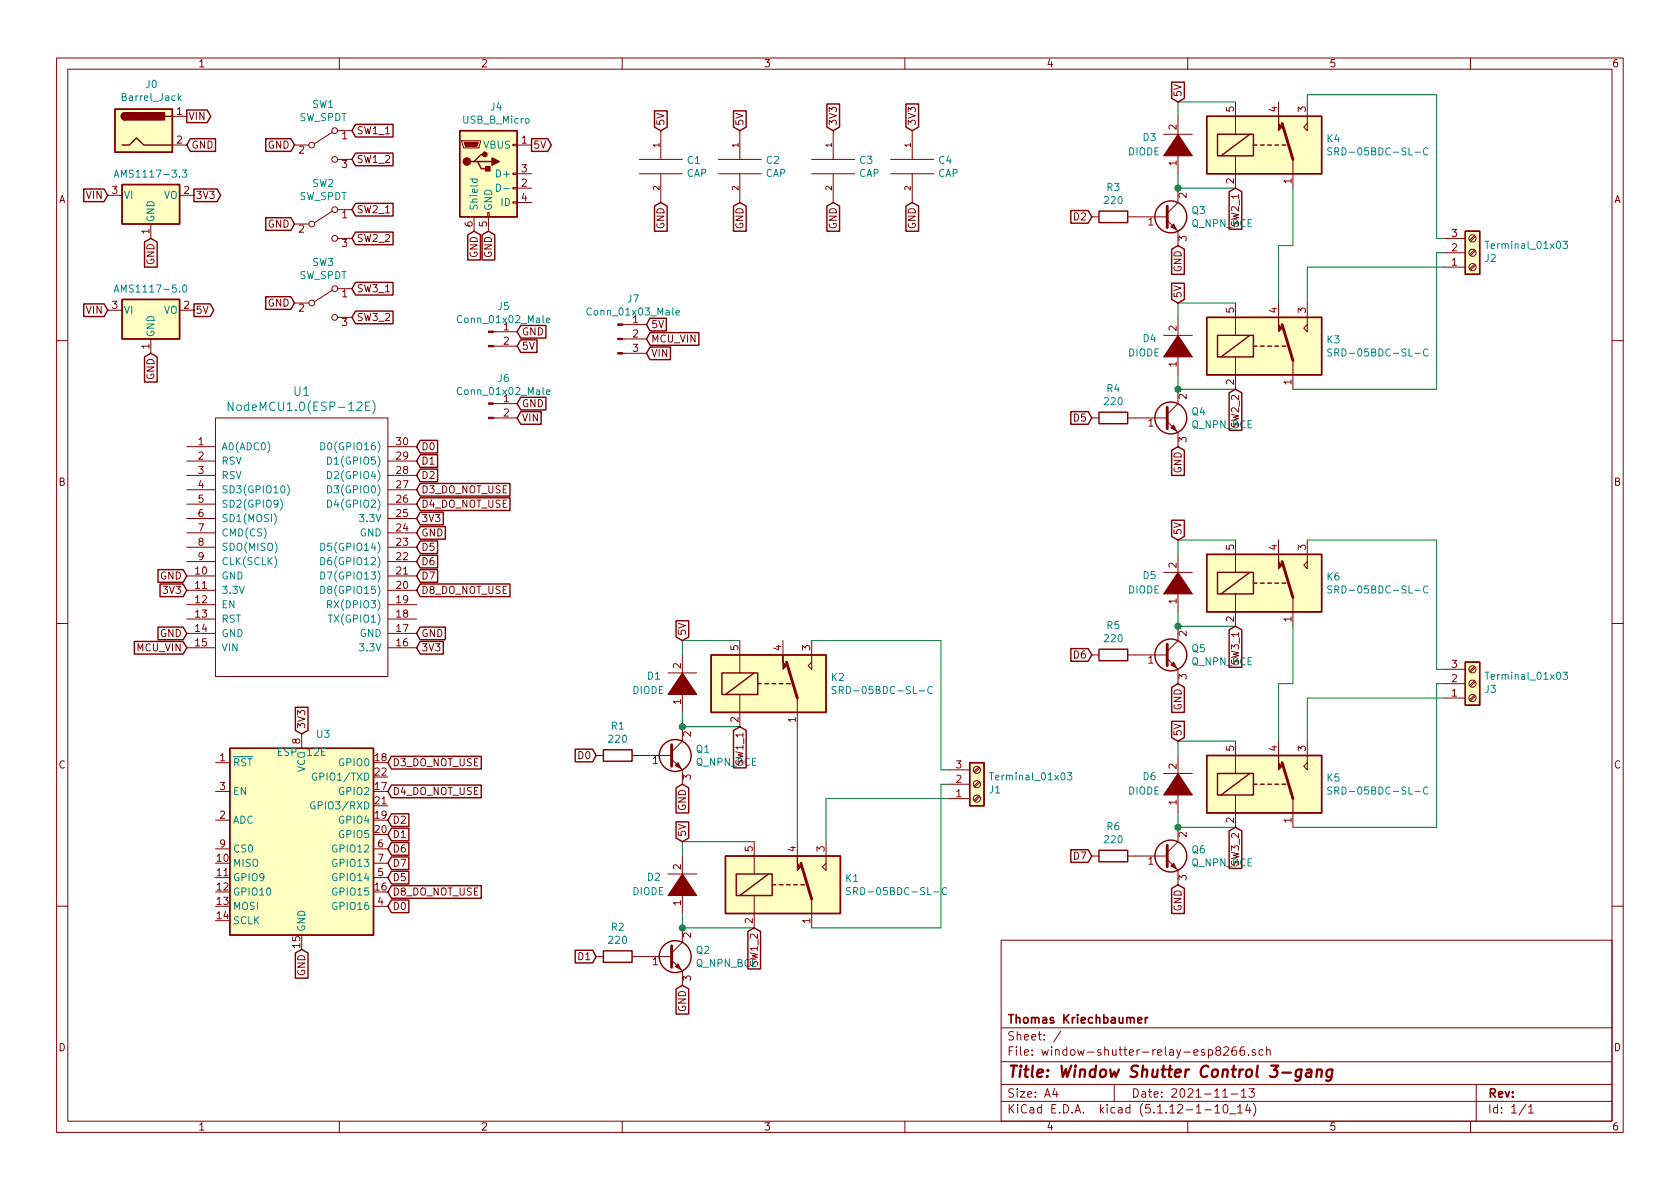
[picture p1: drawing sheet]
EESchema Schematic File Version 4
EELAYER 30 0
EELAYER END
$Descr A4 11693 8268
encoding utf-8
Sheet 1 1
Title "Window Shutter Control 3-gang"
Date "2021-11-13"
Rev ""
Comp "Thomas Kriechbaumer"
Comment1 ""
Comment2 ""
Comment3 ""
Comment4 ""
$EndDescr
$Comp
L Relay:SANYOU_SRD_Form_C K5
U 1 1
P 8800 5450
F 0 "K5" H 9230 5496 50  0000 L CNN
F 1 "SRD-05BDC-SL-C" H 9230 5405 50  0000 L CNN
F 2 "Relays_THT:Relay_SPDT_SANYOU_SRD_Series_Form_C" H 9250 5400 50  0001 L CNN
F 3 "http://www.sanyourelay.ca/public/products/pdf/SRD.pdf" H 8800 5450 50  0001 C CNN
	1    8800 5450
	1    0    0    -1  
$EndComp
$Comp
L Connector:Barrel_Jack J0
U 1 1
P 1000 900
F 0 "J0" H 1055 1225 50  0000 C CNN
F 1 "Barrel_Jack" H 1055 1134 50  0000 C CNN
F 2 "Connectors:Barrel_Jack_CUI_PJ-036AH-SMT" H 1050 860 50  0001 C CNN
F 3 "~" H 1050 860 50  0001 C CNN
	1    1000 900 
	1    0    0    -1  
$EndComp
$Comp
L Device:Q_NPN_BCE Q6
U 1 1
P 8100 5950
F 0 "Q6" H 8291 5996 50  0000 L CNN
F 1 "Q_NPN_BCE" H 8291 5905 50  0000 L CNN
F 2 "TO_SOT_Packages_SMD:SOT-23_Handsoldering" H 8300 6050 50  0001 C CNN
F 3 "~" H 8100 5950 50  0001 C CNN
	1    8100 5950
	1    0    0    -1  
$EndComp
$Comp
L pspice:DIODE D6
U 1 1
P 8200 5450
F 0 "D6" V 8250 5700 50  0000 R CNN
F 1 "DIODE" V 8150 5800 50  0000 R CNN
F 2 "LEDs:LED_1206_HandSoldering" H 8200 5450 50  0001 C CNN
F 3 "~" H 8200 5450 50  0001 C CNN
	1    8200 5450
	0    -1   -1   0   
$EndComp
Wire Wire Line
	8600 5750 8200 5750
Wire Wire Line
	8200 5750 8200 5650
Wire Wire Line
	8600 5150 8200 5150
Wire Wire Line
	8200 5150 8200 5250
$Comp
L Device:R R6
U 1 1
P 7750 5950
F 0 "R6" V 7543 5950 50  0000 C CNN
F 1 "220" V 7634 5950 50  0000 C CNN
F 2 "Resistors_SMD:R_1206_HandSoldering" V 7680 5950 50  0001 C CNN
F 3 "~" H 7750 5950 50  0001 C CNN
	1    7750 5950
	0    1    1    0   
$EndComp
Text GLabel 8200 6150 3    50   Input ~ 0
GND
Text GLabel 8200 5150 1    50   Input ~ 0
5V
Text GLabel 1300 4500 0    50   Input ~ 0
MCU_VIN
Text GLabel 1300 1000 2    50   Input ~ 0
GND
Text GLabel 1300 4400 0    50   Input ~ 0
GND
$Comp
L Relay:SANYOU_SRD_Form_C K6
U 1 1
P 8800 4050
F 0 "K6" H 9230 4096 50  0000 L CNN
F 1 "SRD-05BDC-SL-C" H 9230 4005 50  0000 L CNN
F 2 "Relays_THT:Relay_SPDT_SANYOU_SRD_Series_Form_C" H 9250 4000 50  0001 L CNN
F 3 "http://www.sanyourelay.ca/public/products/pdf/SRD.pdf" H 8800 4050 50  0001 C CNN
	1    8800 4050
	1    0    0    -1  
$EndComp
$Comp
L Device:Q_NPN_BCE Q5
U 1 1
P 8100 4550
F 0 "Q5" H 8291 4596 50  0000 L CNN
F 1 "Q_NPN_BCE" H 8291 4505 50  0000 L CNN
F 2 "TO_SOT_Packages_SMD:SOT-23_Handsoldering" H 8300 4650 50  0001 C CNN
F 3 "~" H 8100 4550 50  0001 C CNN
	1    8100 4550
	1    0    0    -1  
$EndComp
$Comp
L pspice:DIODE D5
U 1 1
P 8200 4050
F 0 "D5" V 8250 4300 50  0000 R CNN
F 1 "DIODE" V 8150 4400 50  0000 R CNN
F 2 "LEDs:LED_1206_HandSoldering" H 8200 4050 50  0001 C CNN
F 3 "~" H 8200 4050 50  0001 C CNN
	1    8200 4050
	0    -1   -1   0   
$EndComp
Wire Wire Line
	8600 4350 8200 4350
Wire Wire Line
	8200 4350 8200 4250
Wire Wire Line
	8600 3750 8200 3750
Wire Wire Line
	8200 3750 8200 3850
$Comp
L Device:R R5
U 1 1
P 7750 4550
F 0 "R5" V 7543 4550 50  0000 C CNN
F 1 "220" V 7634 4550 50  0000 C CNN
F 2 "Resistors_SMD:R_1206_HandSoldering" V 7680 4550 50  0001 C CNN
F 3 "~" H 7750 4550 50  0001 C CNN
	1    7750 4550
	0    1    1    0   
$EndComp
Text GLabel 8200 4750 3    50   Input ~ 0
GND
Text GLabel 8200 3750 1    50   Input ~ 0
5V
$Comp
L Connector:Screw_Terminal_01x03 J3
U 1 1
P 10250 4750
F 0 "J3" H 10330 4792 50  0000 L CNN
F 1 "Terminal_01x03" H 10330 4701 50  0000 L CNN
F 2 "footprints:TerminalBlock_HB-9500-3_P9.50mm" H 10250 4750 50  0001 C CNN
F 3 "~" H 10250 4750 50  0001 C CNN
	1    10250 4750
	1    0    0    1   
$EndComp
Wire Wire Line
	8900 5150 8900 4750
Wire Wire Line
	8900 4750 9000 4750
Wire Wire Line
	9000 4750 9000 4350
Wire Wire Line
	9100 3750 10000 3750
Wire Wire Line
	9100 4850 9100 5150
Connection ~ 8200 5750
Connection ~ 8200 4350
$Comp
L Switch:SW_SPDT SW1
U 1 1
P 2250 1000
F 0 "SW1" H 2250 1285 50  0000 C CNN
F 1 "SW_SPDT" H 2250 1194 50  0000 C CNN
F 2 "Pin_Headers:Pin_Header_Straight_1x03_Pitch2.54mm" H 2250 1000 50  0001 C CNN
F 3 "" H 2250 1000 50  0001 C CNN
	1    2250 1000
	1    0    0    -1  
$EndComp
Text GLabel 2050 1000 0    50   Input ~ 0
GND
Text GLabel 2450 900  2    50   Input ~ 0
SW1_1
Text GLabel 2450 1100 2    50   Input ~ 0
SW1_2
$Comp
L Switch:SW_SPDT SW2
U 1 1
P 2250 1550
F 0 "SW2" H 2250 1835 50  0000 C CNN
F 1 "SW_SPDT" H 2250 1744 50  0000 C CNN
F 2 "Pin_Headers:Pin_Header_Straight_1x03_Pitch2.54mm" H 2250 1550 50  0001 C CNN
F 3 "" H 2250 1550 50  0001 C CNN
	1    2250 1550
	1    0    0    -1  
$EndComp
Text GLabel 2050 1550 0    50   Input ~ 0
GND
Text GLabel 2450 1450 2    50   Input ~ 0
SW2_1
Text GLabel 2450 1650 2    50   Input ~ 0
SW2_2
$Comp
L Switch:SW_SPDT SW3
U 1 1
P 2250 2100
F 0 "SW3" H 2250 2385 50  0000 C CNN
F 1 "SW_SPDT" H 2250 2294 50  0000 C CNN
F 2 "Pin_Headers:Pin_Header_Straight_1x03_Pitch2.54mm" H 2250 2100 50  0001 C CNN
F 3 "" H 2250 2100 50  0001 C CNN
	1    2250 2100
	1    0    0    -1  
$EndComp
Text GLabel 2050 2100 0    50   Input ~ 0
GND
Text GLabel 2450 2000 2    50   Input ~ 0
SW3_1
Text GLabel 2450 2200 2    50   Input ~ 0
SW3_2
Text GLabel 8600 4350 3    50   Input ~ 0
SW3_1
Text GLabel 8600 5750 3    50   Input ~ 0
SW3_2
$Comp
L symbols:NodeMCU1.0(ESP-12E)-ESP8266 U1
U 1 1
P 2100 3800
F 0 "U1" H 2100 4887 60  0000 C CNN
F 1 "NodeMCU1.0(ESP-12E)" H 2100 4781 60  0000 C CNN
F 2 "ESP8266:NodeMCU-LoLinV3" H 1500 2950 60  0001 C CNN
F 3 "" H 1500 2950 60  0000 C CNN
	1    2100 3800
	1    0    0    -1  
$EndComp
Text GLabel 1300 4000 0    50   Input ~ 0
GND
Text GLabel 2900 3700 2    50   Input ~ 0
GND
Text GLabel 2900 4400 2    50   Input ~ 0
GND
$Comp
L Regulator_Linear:AMS1117-5.0 U2
U 1 1
P 1050 2150
F 0 "U2" H 1050 2392 50  0001 C CNN
F 1 "AMS1117-5.0" H 1050 2300 50  0000 C CNN
F 2 "TO_SOT_Packages_SMD:SOT-223-3_TabPin2" H 1050 2350 50  0001 C CNN
F 3 "http://www.advanced-monolithic.com/pdf/ds1117.pdf" H 1150 1900 50  0001 C CNN
	1    1050 2150
	1    0    0    -1  
$EndComp
Text GLabel 1350 2150 2    50   Output ~ 0
5V
Text GLabel 1050 2450 3    50   Input ~ 0
GND
Text GLabel 750  2150 0    50   Input ~ 0
VIN
Text GLabel 1300 800  2    50   Output ~ 0
VIN
Text GLabel 7600 4550 0    50   Input ~ 0
D6
Text GLabel 7600 5950 0    50   Input ~ 0
D7
Text GLabel 2900 3100 2    50   Input ~ 0
D0
Text GLabel 2900 3200 2    50   Input ~ 0
D1
Text GLabel 2900 3300 2    50   Input ~ 0
D2
Text GLabel 2900 3800 2    50   Input ~ 0
D5
Text GLabel 3400 1600 3    50   Input ~ 0
GND
Text GLabel 3700 1000 2    50   Output ~ 0
5V
Text GLabel 3300 1600 3    50   Input ~ 0
GND
$Comp
L Connector:Conn_01x02_Male J5
U 1 1
P 3400 2300
F 0 "J5" H 3506 2478 50  0000 C CNN
F 1 "Conn_01x02_Male" H 3506 2387 50  0000 C CNN
F 2 "Pin_Headers:Pin_Header_Straight_1x02_Pitch2.54mm" H 3400 2300 50  0001 C CNN
F 3 "~" H 3400 2300 50  0001 C CNN
	1    3400 2300
	1    0    0    -1  
$EndComp
Text GLabel 3600 2300 2    50   Input ~ 0
GND
Text GLabel 3600 2400 2    50   Input ~ 0
5V
$Comp
L pspice:CAP C1
U 1 1
P 4600 1150
F 0 "C1" H 4778 1196 50  0000 L CNN
F 1 "CAP" H 4778 1105 50  0000 L CNN
F 2 "Capacitors_THT:CP_Radial_D4.0mm_P2.00mm" H 4600 1150 50  0001 C CNN
F 3 "~" H 4600 1150 50  0001 C CNN
	1    4600 1150
	1    0    0    -1  
$EndComp
$Comp
L pspice:CAP C2
U 1 1
P 5150 1150
F 0 "C2" H 5328 1196 50  0000 L CNN
F 1 "CAP" H 5328 1105 50  0000 L CNN
F 2 "Capacitors_THT:CP_Radial_D4.0mm_P2.00mm" H 5150 1150 50  0001 C CNN
F 3 "~" H 5150 1150 50  0001 C CNN
	1    5150 1150
	1    0    0    -1  
$EndComp
Text GLabel 4600 900  1    50   Input ~ 0
5V
Text GLabel 5150 900  1    50   Input ~ 0
5V
Text GLabel 4600 1400 3    50   Input ~ 0
GND
Text GLabel 5150 1400 3    50   Input ~ 0
GND
$Comp
L Connector:Conn_01x02_Male J6
U 1 1
P 3400 2800
F 0 "J6" H 3506 2978 50  0000 C CNN
F 1 "Conn_01x02_Male" H 3506 2887 50  0000 C CNN
F 2 "Pin_Headers:Pin_Header_Straight_1x02_Pitch2.54mm" H 3400 2800 50  0001 C CNN
F 3 "~" H 3400 2800 50  0001 C CNN
	1    3400 2800
	1    0    0    -1  
$EndComp
Text GLabel 3600 2800 2    50   Input ~ 0
GND
Text GLabel 3600 2900 2    50   Input ~ 0
VIN
$Comp
L Connector:Conn_01x03_Male J7
U 1 1
P 4300 2350
F 0 "J7" H 4408 2631 50  0000 C CNN
F 1 "Conn_01x03_Male" H 4408 2540 50  0000 C CNN
F 2 "Pin_Headers:Pin_Header_Straight_1x03_Pitch2.54mm" H 4300 2350 50  0001 C CNN
F 3 "~" H 4300 2350 50  0001 C CNN
	1    4300 2350
	1    0    0    -1  
$EndComp
Text GLabel 4500 2450 2    50   Input ~ 0
VIN
Text GLabel 4500 2250 2    50   Input ~ 0
5V
Text GLabel 4500 2350 2    50   Input ~ 0
MCU_VIN
Text GLabel 2900 4000 2    50   Input ~ 0
D7
Text GLabel 2900 3900 2    50   Input ~ 0
D6
Text GLabel 2900 4100 2    50   Input ~ 0
D8_DO_NOT_USE
Text GLabel 2900 3500 2    50   Input ~ 0
D4_DO_NOT_USE
Text GLabel 2900 3400 2    50   Input ~ 0
D3_DO_NOT_USE
$Comp
L Regulator_Linear:AMS1117-5.0 U4
U 1 1
P 1050 1350
F 0 "U4" H 1050 1592 50  0001 C CNN
F 1 "AMS1117-3.3" H 1050 1500 50  0000 C CNN
F 2 "TO_SOT_Packages_SMD:SOT-223-3_TabPin2" H 1050 1550 50  0001 C CNN
F 3 "http://www.advanced-monolithic.com/pdf/ds1117.pdf" H 1150 1100 50  0001 C CNN
	1    1050 1350
	1    0    0    -1  
$EndComp
Text GLabel 1050 1650 3    50   Input ~ 0
GND
Text GLabel 750  1350 0    50   Input ~ 0
VIN
Text GLabel 1350 1350 2    50   Output ~ 0
3V3
Text GLabel 2100 5100 1    50   Input ~ 0
3V3
Text GLabel 1300 4100 0    50   Input ~ 0
3V3
$Comp
L pspice:CAP C3
U 1 1
P 5800 1150
F 0 "C3" H 5978 1196 50  0000 L CNN
F 1 "CAP" H 5978 1105 50  0000 L CNN
F 2 "Capacitors_THT:CP_Radial_D4.0mm_P2.00mm" H 5800 1150 50  0001 C CNN
F 3 "~" H 5800 1150 50  0001 C CNN
	1    5800 1150
	1    0    0    -1  
$EndComp
$Comp
L pspice:CAP C4
U 1 1
P 6350 1150
F 0 "C4" H 6528 1196 50  0000 L CNN
F 1 "CAP" H 6528 1105 50  0000 L CNN
F 2 "Capacitors_THT:CP_Radial_D4.0mm_P2.00mm" H 6350 1150 50  0001 C CNN
F 3 "~" H 6350 1150 50  0001 C CNN
	1    6350 1150
	1    0    0    -1  
$EndComp
Text GLabel 5800 900  1    50   Input ~ 0
3V3
Text GLabel 6350 900  1    50   Input ~ 0
3V3
Text GLabel 5800 1400 3    50   Input ~ 0
GND
Text GLabel 6350 1400 3    50   Input ~ 0
GND
Text GLabel 7600 2900 0    50   Input ~ 0
D5
Text GLabel 7600 1500 0    50   Input ~ 0
D2
Text GLabel 8600 2700 3    50   Input ~ 0
SW2_2
Text GLabel 8600 1300 3    50   Input ~ 0
SW2_1
Text GLabel 8200 3100 3    50   Input ~ 0
GND
Connection ~ 8200 1300
Connection ~ 8200 2700
Wire Wire Line
	9100 650  9100 700 
Wire Wire Line
	8900 1700 8900 2100
Wire Wire Line
	9100 650  10000 650 
Wire Wire Line
	9000 1700 9000 1300
Wire Wire Line
	8900 1700 9000 1700
Text GLabel 8200 700  1    50   Input ~ 0
5V
Text GLabel 8200 1700 3    50   Input ~ 0
GND
$Comp
L Device:R R3
U 1 1
P 7750 1500
F 0 "R3" V 7543 1500 50  0000 C CNN
F 1 "220" V 7634 1500 50  0000 C CNN
F 2 "Resistors_SMD:R_1206_HandSoldering" V 7680 1500 50  0001 C CNN
F 3 "~" H 7750 1500 50  0001 C CNN
	1    7750 1500
	0    1    1    0   
$EndComp
Wire Wire Line
	8200 700  8200 800 
Wire Wire Line
	8600 700  8200 700 
Wire Wire Line
	8200 1300 8200 1200
Wire Wire Line
	8600 1300 8200 1300
$Comp
L pspice:DIODE D3
U 1 1
P 8200 1000
F 0 "D3" V 8250 1250 50  0000 R CNN
F 1 "DIODE" V 8150 1350 50  0000 R CNN
F 2 "LEDs:LED_1206_HandSoldering" H 8200 1000 50  0001 C CNN
F 3 "~" H 8200 1000 50  0001 C CNN
	1    8200 1000
	0    -1   -1   0   
$EndComp
$Comp
L Device:Q_NPN_BCE Q3
U 1 1
P 8100 1500
F 0 "Q3" H 8291 1546 50  0000 L CNN
F 1 "Q_NPN_BCE" H 8291 1455 50  0000 L CNN
F 2 "TO_SOT_Packages_SMD:SOT-23_Handsoldering" H 8300 1600 50  0001 C CNN
F 3 "~" H 8100 1500 50  0001 C CNN
	1    8100 1500
	1    0    0    -1  
$EndComp
$Comp
L Relay:SANYOU_SRD_Form_C K4
U 1 1
P 8800 1000
F 0 "K4" H 9230 1046 50  0000 L CNN
F 1 "SRD-05BDC-SL-C" H 9230 955 50  0000 L CNN
F 2 "Relays_THT:Relay_SPDT_SANYOU_SRD_Series_Form_C" H 9250 950 50  0001 L CNN
F 3 "http://www.sanyourelay.ca/public/products/pdf/SRD.pdf" H 8800 1000 50  0001 C CNN
	1    8800 1000
	1    0    0    -1  
$EndComp
Text GLabel 8200 2100 1    50   Input ~ 0
5V
$Comp
L Device:R R4
U 1 1
P 7750 2900
F 0 "R4" V 7543 2900 50  0000 C CNN
F 1 "220" V 7634 2900 50  0000 C CNN
F 2 "Resistors_SMD:R_1206_HandSoldering" V 7680 2900 50  0001 C CNN
F 3 "~" H 7750 2900 50  0001 C CNN
	1    7750 2900
	0    1    1    0   
$EndComp
Wire Wire Line
	8200 2100 8200 2200
Wire Wire Line
	8600 2100 8200 2100
Wire Wire Line
	8200 2700 8200 2600
Wire Wire Line
	8600 2700 8200 2700
$Comp
L pspice:DIODE D4
U 1 1
P 8200 2400
F 0 "D4" V 8250 2650 50  0000 R CNN
F 1 "DIODE" V 8150 2750 50  0000 R CNN
F 2 "LEDs:LED_1206_HandSoldering" H 8200 2400 50  0001 C CNN
F 3 "~" H 8200 2400 50  0001 C CNN
	1    8200 2400
	0    -1   -1   0   
$EndComp
$Comp
L Device:Q_NPN_BCE Q4
U 1 1
P 8100 2900
F 0 "Q4" H 8291 2946 50  0000 L CNN
F 1 "Q_NPN_BCE" H 8291 2855 50  0000 L CNN
F 2 "TO_SOT_Packages_SMD:SOT-23_Handsoldering" H 8300 3000 50  0001 C CNN
F 3 "~" H 8100 2900 50  0001 C CNN
	1    8100 2900
	1    0    0    -1  
$EndComp
$Comp
L Relay:SANYOU_SRD_Form_C K3
U 1 1
P 8800 2400
F 0 "K3" H 9230 2446 50  0000 L CNN
F 1 "SRD-05BDC-SL-C" H 9230 2355 50  0000 L CNN
F 2 "Relays_THT:Relay_SPDT_SANYOU_SRD_Series_Form_C" H 9250 2350 50  0001 L CNN
F 3 "http://www.sanyourelay.ca/public/products/pdf/SRD.pdf" H 8800 2400 50  0001 C CNN
	1    8800 2400
	1    0    0    -1  
$EndComp
Wire Wire Line
	9100 1850 9100 2100
Wire Wire Line
	9000 2700 10000 2700
Wire Wire Line
	10050 1850 9100 1850
$Comp
L Connector:Screw_Terminal_01x03 J2
U 1 1
P 10250 1750
F 0 "J2" H 10330 1792 50  0000 L CNN
F 1 "Terminal_01x03" H 10330 1701 50  0000 L CNN
F 2 "footprints:TerminalBlock_HB-9500-3_P9.50mm" H 10250 1750 50  0001 C CNN
F 3 "~" H 10250 1750 50  0001 C CNN
	1    10250 1750
	1    0    0    1   
$EndComp
Wire Wire Line
	10050 4850 9100 4850
Wire Wire Line
	10050 4750 10000 4750
Wire Wire Line
	10000 4750 10000 5750
Wire Wire Line
	10000 5750 9000 5750
Wire Wire Line
	10050 4650 10000 4650
Wire Wire Line
	10000 4650 10000 3750
Wire Wire Line
	10000 2700 10000 1750
Wire Wire Line
	10000 1750 10050 1750
Wire Wire Line
	10050 1650 10000 1650
Wire Wire Line
	10000 1650 10000 650 
Text GLabel 4750 6850 3    50   Input ~ 0
GND
$Comp
L Relay:SANYOU_SRD_Form_C K1
U 1 1
P 5450 6150
F 0 "K1" H 5880 6196 50  0000 L CNN
F 1 "SRD-05BDC-SL-C" H 5880 6105 50  0000 L CNN
F 2 "Relays_THT:Relay_SPDT_SANYOU_SRD_Series_Form_C" H 5900 6100 50  0001 L CNN
F 3 "http://www.sanyourelay.ca/public/products/pdf/SRD.pdf" H 5450 6150 50  0001 C CNN
	1    5450 6150
	1    0    0    -1  
$EndComp
$Comp
L Device:Q_NPN_BCE Q2
U 1 1
P 4650 6650
F 0 "Q2" H 4841 6696 50  0000 L CNN
F 1 "Q_NPN_BCE" H 4841 6605 50  0000 L CNN
F 2 "TO_SOT_Packages_SMD:SOT-23_Handsoldering" H 4850 6750 50  0001 C CNN
F 3 "~" H 4650 6650 50  0001 C CNN
	1    4650 6650
	1    0    0    -1  
$EndComp
$Comp
L pspice:DIODE D2
U 1 1
P 4750 6150
F 0 "D2" V 4800 6400 50  0000 R CNN
F 1 "DIODE" V 4700 6500 50  0000 R CNN
F 2 "LEDs:LED_1206_HandSoldering" H 4750 6150 50  0001 C CNN
F 3 "~" H 4750 6150 50  0001 C CNN
	1    4750 6150
	0    -1   -1   0   
$EndComp
Wire Wire Line
	4750 6450 4750 6350
Wire Wire Line
	4750 5850 4750 5950
$Comp
L Device:R R2
U 1 1
P 4300 6650
F 0 "R2" V 4093 6650 50  0000 C CNN
F 1 "220" V 4184 6650 50  0000 C CNN
F 2 "Resistors_SMD:R_1206_HandSoldering" V 4230 6650 50  0001 C CNN
F 3 "~" H 4300 6650 50  0001 C CNN
	1    4300 6650
	0    1    1    0   
$EndComp
Text GLabel 4750 5850 1    50   Input ~ 0
5V
$Comp
L Relay:SANYOU_SRD_Form_C K2
U 1 1
P 5350 4750
F 0 "K2" H 5780 4796 50  0000 L CNN
F 1 "SRD-05BDC-SL-C" H 5780 4705 50  0000 L CNN
F 2 "Relays_THT:Relay_SPDT_SANYOU_SRD_Series_Form_C" H 5800 4700 50  0001 L CNN
F 3 "http://www.sanyourelay.ca/public/products/pdf/SRD.pdf" H 5350 4750 50  0001 C CNN
	1    5350 4750
	1    0    0    -1  
$EndComp
$Comp
L Device:Q_NPN_BCE Q1
U 1 1
P 4650 5250
F 0 "Q1" H 4841 5296 50  0000 L CNN
F 1 "Q_NPN_BCE" H 4841 5205 50  0000 L CNN
F 2 "TO_SOT_Packages_SMD:SOT-23_Handsoldering" H 4850 5350 50  0001 C CNN
F 3 "~" H 4650 5250 50  0001 C CNN
	1    4650 5250
	1    0    0    -1  
$EndComp
$Comp
L pspice:DIODE D1
U 1 1
P 4750 4750
F 0 "D1" V 4800 5000 50  0000 R CNN
F 1 "DIODE" V 4700 5100 50  0000 R CNN
F 2 "LEDs:LED_1206_HandSoldering" H 4750 4750 50  0001 C CNN
F 3 "~" H 4750 4750 50  0001 C CNN
	1    4750 4750
	0    -1   -1   0   
$EndComp
Wire Wire Line
	5150 5050 4750 5050
Wire Wire Line
	4750 5050 4750 4950
Wire Wire Line
	5150 4450 4750 4450
Wire Wire Line
	4750 4450 4750 4550
$Comp
L Device:R R1
U 1 1
P 4300 5250
F 0 "R1" V 4093 5250 50  0000 C CNN
F 1 "220" V 4184 5250 50  0000 C CNN
F 2 "Resistors_SMD:R_1206_HandSoldering" V 4230 5250 50  0001 C CNN
F 3 "~" H 4300 5250 50  0001 C CNN
	1    4300 5250
	0    1    1    0   
$EndComp
Text GLabel 4750 5450 3    50   Input ~ 0
GND
Text GLabel 4750 4450 1    50   Input ~ 0
5V
Connection ~ 4750 5050
Wire Wire Line
	4750 6450 5250 6450
Wire Wire Line
	4750 5850 5250 5850
Wire Wire Line
	5550 5050 5550 5850
Wire Wire Line
	5650 4450 6550 4450
Connection ~ 4750 6450
Text GLabel 5150 5050 3    50   Input ~ 0
SW1_1
Text GLabel 5250 6450 3    50   Input ~ 0
SW1_2
Text GLabel 4150 5250 0    50   Input ~ 0
D0
Text GLabel 4150 6650 0    50   Input ~ 0
D1
Wire Wire Line
	6600 5550 5750 5550
Wire Wire Line
	6600 5350 6550 5350
Wire Wire Line
	6550 5350 6550 4450
Wire Wire Line
	6600 5450 6550 5450
Wire Wire Line
	5650 6450 6550 6450
Wire Wire Line
	5750 5550 5750 5850
Wire Wire Line
	6550 5450 6550 6450
$Comp
L Connector:Screw_Terminal_01x03 J1
U 1 1
P 6800 5450
F 0 "J1" H 6880 5492 50  0000 L CNN
F 1 "Terminal_01x03" H 6880 5401 50  0000 L CNN
F 2 "footprints:TerminalBlock_HB-9500-3_P9.50mm" H 6800 5450 50  0001 C CNN
F 3 "~" H 6800 5450 50  0001 C CNN
	1    6800 5450
	1    0    0    1   
$EndComp
Text GLabel 2700 6000 2    50   Input ~ 0
D7
Text GLabel 2700 5900 2    50   Input ~ 0
D6
Text GLabel 2700 6100 2    50   Input ~ 0
D5
Text GLabel 2700 6300 2    50   Input ~ 0
D0
Text GLabel 2700 5800 2    50   Input ~ 0
D1
Text GLabel 2700 5700 2    50   Input ~ 0
D2
Text GLabel 2700 5500 2    50   Input ~ 0
D4_DO_NOT_USE
Text GLabel 2700 6200 2    50   Input ~ 0
D8_DO_NOT_USE
Text GLabel 2100 6600 3    50   Input ~ 0
GND
$Comp
L RF_Module:ESP-12E U3
U 1 1
P 2100 5900
F 0 "U3" H 2250 6700 50  0000 C CNN
F 1 "ESP-12E" H 2100 6574 50  0000 C CNN
F 2 "ESP8266:ESP-12E_SMD" H 2100 5900 50  0001 C CNN
F 3 "http://l0l.org.uk/2014/12/esp8266-modules-hardware-guide-gotta-catch-em-all/" H 2100 5900 50  0001 C CNN
	1    2100 5900
	1    0    0    -1  
$EndComp
Text GLabel 2900 4500 2    50   Input ~ 0
3V3
Text GLabel 2900 3600 2    50   Input ~ 0
3V3
Text GLabel 2700 5300 2    50   Input ~ 0
D3_DO_NOT_USE
$Comp
L Connector:USB_B_Micro J4
U 1 1
P 3400 1200
F 0 "J4" H 3455 1667 50  0000 C CNN
F 1 "USB_B_Micro" H 3455 1576 50  0000 C CNN
F 2 "Connectors:USB_Micro-B" H 3550 1150 50  0001 C CNN
F 3 "~" H 3550 1150 50  0001 C CNN
	1    3400 1200
	1    0    0    -1  
$EndComp
$EndSCHEMATC
